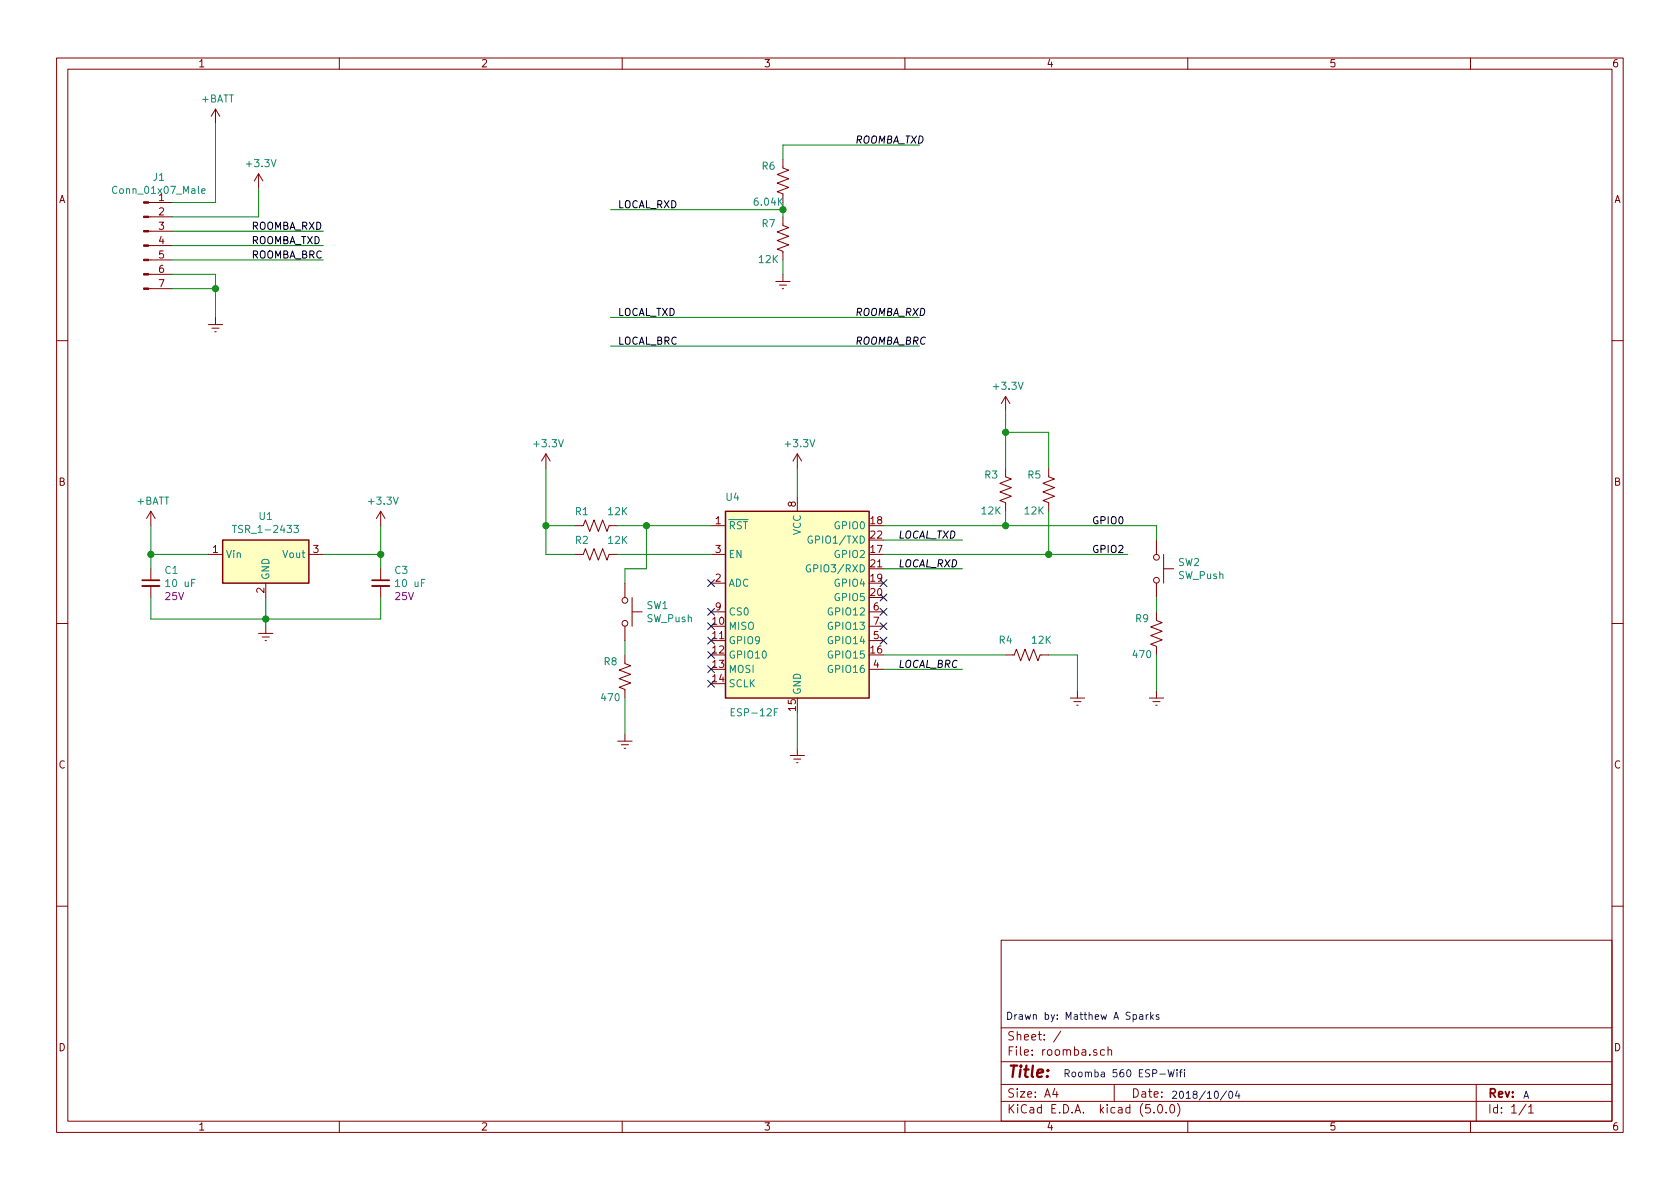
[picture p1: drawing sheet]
EESchema Schematic File Version 4
LIBS:roomba-cache
EELAYER 26 0
EELAYER END
$Descr A4 11693 8268
encoding utf-8
Sheet 1 1
Title ""
Date ""
Rev ""
Comp ""
Comment1 ""
Comment2 ""
Comment3 ""
Comment4 ""
$EndDescr
$Comp
L power:+BATT #PWR01
U 1 1
P 1050 3650
F 0 "#PWR01" H 1050 3500 50  0001 C CNN
F 1 "+BATT" H 1065 3823 50  0000 C CNN
F 2 "" H 1050 3650 50  0001 C CNN
F 3 "" H 1050 3650 50  0001 C CNN
	1    1050 3650
	1    0    0    -1  
$EndComp
$Comp
L power:Earth #PWR05
U 1 1
P 1850 4350
F 0 "#PWR05" H 1850 4100 50  0001 C CNN
F 1 "Earth" H 1850 4200 50  0001 C CNN
F 2 "" H 1850 4350 50  0001 C CNN
F 3 "~" H 1850 4350 50  0001 C CNN
	1    1850 4350
	1    0    0    -1  
$EndComp
Wire Wire Line
	2650 3850 2650 3650
$Comp
L power:Earth #PWR016
U 1 1
P 5550 5200
F 0 "#PWR016" H 5550 4950 50  0001 C CNN
F 1 "Earth" H 5550 5050 50  0001 C CNN
F 2 "" H 5550 5200 50  0001 C CNN
F 3 "~" H 5550 5200 50  0001 C CNN
	1    5550 5200
	1    0    0    -1  
$EndComp
Wire Wire Line
	5550 4950 5550 5200
Wire Wire Line
	6150 3950 6700 3950
Text Label 6250 3750 0    50   Italic 0
LOCAL_TXD
Text Label 6250 3950 0    50   Italic 0
LOCAL_RXD
Wire Wire Line
	6150 4650 6700 4650
Text Label 6250 4650 0    50   Italic 0
LOCAL_BRC
Text Notes 8150 7650 0    50   ~ 0
2018/10/04
Text Notes 7400 7500 0    50   ~ 0
Roomba 560 ESP-Wifi
Text Notes 10600 7650 0    50   ~ 0
A
Text Notes 7000 7100 0    50   ~ 0
Drawn by: Matthew A Sparks
Wire Wire Line
	1050 3650 1050 3850
Wire Wire Line
	1850 4150 1850 4300
$Comp
L power:+3.3V #PWR015
U 1 1
P 5550 3250
F 0 "#PWR015" H 5550 3100 50  0001 C CNN
F 1 "+3.3V" H 5565 3423 50  0000 C CNN
F 2 "" H 5550 3250 50  0001 C CNN
F 3 "" H 5550 3250 50  0001 C CNN
	1    5550 3250
	1    0    0    -1  
$EndComp
Wire Wire Line
	5550 3450 5550 3250
Text Label 5950 2200 0    50   Italic 0
ROOMBA_RXD
Text Label 5950 1000 0    50   Italic 0
ROOMBA_TXD
Text Label 5950 2400 0    50   Italic 0
ROOMBA_BRC
Text Label 4300 2200 0    50   ~ 0
LOCAL_TXD
Text Label 4300 1450 0    50   ~ 0
LOCAL_RXD
Text Label 4300 2400 0    50   ~ 0
LOCAL_BRC
$Comp
L Connector:Conn_01x07_Male J1
U 1 1
P 1000 1700
F 0 "J1" H 1106 2178 50  0000 C CNN
F 1 "Conn_01x07_Male" H 1106 2087 50  0000 C CNN
F 2 "Connector_PinHeader_2.54mm:PinHeader_1x07_P2.54mm_Vertical" H 1000 1700 50  0001 C CNN
F 3 "~" H 1000 1700 50  0001 C CNN
	1    1000 1700
	1    0    0    -1  
$EndComp
$Comp
L power:+BATT #PWR03
U 1 1
P 1500 850
F 0 "#PWR03" H 1500 700 50  0001 C CNN
F 1 "+BATT" H 1515 1023 50  0000 C CNN
F 2 "" H 1500 850 50  0001 C CNN
F 3 "" H 1500 850 50  0001 C CNN
	1    1500 850 
	1    0    0    -1  
$EndComp
Wire Wire Line
	1500 1400 1500 850 
Wire Wire Line
	1200 1400 1500 1400
Wire Wire Line
	1500 1900 1500 2000
Wire Wire Line
	1200 2000 1500 2000
Connection ~ 1500 2000
Wire Wire Line
	1500 2000 1500 2200
Wire Wire Line
	1200 1900 1500 1900
$Comp
L power:Earth #PWR04
U 1 1
P 1500 2200
F 0 "#PWR04" H 1500 1950 50  0001 C CNN
F 1 "Earth" H 1500 2050 50  0001 C CNN
F 2 "" H 1500 2200 50  0001 C CNN
F 3 "~" H 1500 2200 50  0001 C CNN
	1    1500 2200
	1    0    0    -1  
$EndComp
Text Label 1750 1600 0    50   ~ 0
ROOMBA_RXD
Wire Wire Line
	1200 1600 2250 1600
Wire Wire Line
	1200 1800 2250 1800
Text Label 1750 1800 0    50   ~ 0
ROOMBA_BRC
Wire Wire Line
	1200 1700 2250 1700
Text Label 1750 1700 0    50   ~ 0
ROOMBA_TXD
Wire Wire Line
	1050 3850 1450 3850
Wire Wire Line
	2250 3850 2650 3850
$Comp
L RF_Module:ESP-12F U4
U 1 1
P 5550 4250
F 0 "U4" H 5100 5050 50  0000 C CNN
F 1 "ESP-12F" H 5250 3550 50  0000 C CNN
F 2 "RF_Module:ESP-12E" H 5550 4250 50  0001 C CNN
F 3 "http://wiki.ai-thinker.com/_media/esp8266/esp8266_series_modules_user_manual_v1.1.pdf" H 5200 4350 50  0001 C CNN
	1    5550 4250
	1    0    0    -1  
$EndComp
Wire Wire Line
	6150 3750 6700 3750
$Comp
L Device:R_US R2
U 1 1
P 4150 3850
F 0 "R2" V 4050 3750 50  0000 C CNN
F 1 "12K" V 4050 4000 50  0000 C CNN
F 2 "Resistor_SMD:R_0805_2012Metric_Pad1.15x1.40mm_HandSolder" V 4190 3840 50  0001 C CNN
F 3 "~" H 4150 3850 50  0001 C CNN
	1    4150 3850
	0    1    1    0   
$EndComp
$Comp
L power:+3.3V #PWR011
U 1 1
P 3800 3250
F 0 "#PWR011" H 3800 3100 50  0001 C CNN
F 1 "+3.3V" H 3815 3423 50  0000 C CNN
F 2 "" H 3800 3250 50  0001 C CNN
F 3 "" H 3800 3250 50  0001 C CNN
	1    3800 3250
	1    0    0    -1  
$EndComp
Wire Wire Line
	3800 3850 4000 3850
Wire Wire Line
	3800 3250 3800 3650
$Comp
L Device:R_US R1
U 1 1
P 4150 3650
F 0 "R1" V 4050 3550 50  0000 C CNN
F 1 "12K" V 4050 3800 50  0000 C CNN
F 2 "Resistor_SMD:R_0805_2012Metric_Pad1.15x1.40mm_HandSolder" V 4190 3640 50  0001 C CNN
F 3 "~" H 4150 3650 50  0001 C CNN
	1    4150 3650
	0    1    1    0   
$EndComp
Wire Wire Line
	3800 3650 4000 3650
$Comp
L Device:R_US R3
U 1 1
P 7000 3400
F 0 "R3" H 7100 3300 50  0000 C CNN
F 1 "12K" H 7100 3550 50  0000 C CNN
F 2 "Resistor_SMD:R_0805_2012Metric_Pad1.15x1.40mm_HandSolder" V 7040 3390 50  0001 C CNN
F 3 "~" H 7000 3400 50  0001 C CNN
	1    7000 3400
	-1   0    0    1   
$EndComp
$Comp
L Device:R_US R5
U 1 1
P 7300 3400
F 0 "R5" H 7400 3300 50  0000 C CNN
F 1 "12K" H 7400 3550 50  0000 C CNN
F 2 "Resistor_SMD:R_0805_2012Metric_Pad1.15x1.40mm_HandSolder" V 7340 3390 50  0001 C CNN
F 3 "~" H 7300 3400 50  0001 C CNN
	1    7300 3400
	-1   0    0    1   
$EndComp
$Comp
L power:+3.3V #PWR018
U 1 1
P 7000 2850
F 0 "#PWR018" H 7000 2700 50  0001 C CNN
F 1 "+3.3V" H 7015 3023 50  0000 C CNN
F 2 "" H 7000 2850 50  0001 C CNN
F 3 "" H 7000 2850 50  0001 C CNN
	1    7000 2850
	1    0    0    -1  
$EndComp
Wire Wire Line
	7000 2850 7000 3000
Wire Wire Line
	6150 3650 7000 3650
$Comp
L Device:R_US R4
U 1 1
P 7150 4550
F 0 "R4" V 7250 4700 50  0000 C CNN
F 1 "12K" V 7250 4450 50  0000 C CNN
F 2 "Resistor_SMD:R_0805_2012Metric_Pad1.15x1.40mm_HandSolder" V 7190 4540 50  0001 C CNN
F 3 "~" H 7150 4550 50  0001 C CNN
	1    7150 4550
	0    -1   -1   0   
$EndComp
Wire Wire Line
	7500 4550 7300 4550
Wire Wire Line
	6150 4550 7000 4550
$Comp
L power:Earth #PWR019
U 1 1
P 7500 4800
F 0 "#PWR019" H 7500 4550 50  0001 C CNN
F 1 "Earth" H 7500 4650 50  0001 C CNN
F 2 "" H 7500 4800 50  0001 C CNN
F 3 "~" H 7500 4800 50  0001 C CNN
	1    7500 4800
	1    0    0    -1  
$EndComp
Wire Wire Line
	7500 4550 7500 4800
Wire Wire Line
	7000 3650 7000 3550
Wire Wire Line
	7300 3550 7300 3850
Connection ~ 7000 3650
Text Label 7600 3650 0    50   ~ 0
GPIO0
Text Label 7600 3850 0    50   ~ 0
GPIO2
Wire Wire Line
	7000 3000 7300 3000
Wire Wire Line
	7300 3000 7300 3250
Connection ~ 7000 3000
Wire Wire Line
	7000 3000 7000 3250
$Comp
L Device:C_Small C1
U 1 1
P 1050 4050
F 0 "C1" H 1142 4141 50  0000 L CNN
F 1 "10 uF" H 1142 4050 50  0000 L CNN
F 2 "Capacitor_SMD:C_0805_2012Metric_Pad1.15x1.40mm_HandSolder" H 1050 4050 50  0001 C CNN
F 3 "~" H 1050 4050 50  0001 C CNN
F 4 "25V" H 1142 3959 50  0000 L CNN "Voltage"
	1    1050 4050
	1    0    0    -1  
$EndComp
Wire Wire Line
	1050 3950 1050 3850
Connection ~ 1050 3850
Wire Wire Line
	1050 4150 1050 4300
Wire Wire Line
	1050 4300 1850 4300
Connection ~ 1850 4300
Wire Wire Line
	1850 4300 1850 4350
Wire Wire Line
	2650 3950 2650 3850
Wire Wire Line
	2650 4150 2650 4300
$Comp
L Device:C_Small C3
U 1 1
P 2650 4050
F 0 "C3" H 2742 4141 50  0000 L CNN
F 1 "10 uF" H 2742 4050 50  0000 L CNN
F 2 "Capacitor_SMD:C_0805_2012Metric_Pad1.15x1.40mm_HandSolder" H 2650 4050 50  0001 C CNN
F 3 "~" H 2650 4050 50  0001 C CNN
F 4 "25V" H 2742 3959 50  0000 L CNN "Voltage"
	1    2650 4050
	1    0    0    -1  
$EndComp
Connection ~ 3800 3650
Wire Wire Line
	3800 3650 3800 3850
Wire Wire Line
	7300 3850 7850 3850
Wire Wire Line
	6150 3850 7300 3850
Connection ~ 7300 3850
Wire Wire Line
	4250 2200 6400 2200
Wire Wire Line
	4250 2400 6400 2400
$Comp
L Device:R_US R7
U 1 1
P 5450 1650
F 0 "R7" H 5550 1550 50  0000 C CNN
F 1 "12K" H 5550 1800 50  0000 C CNN
F 2 "Resistor_SMD:R_0805_2012Metric_Pad1.15x1.40mm_HandSolder" V 5490 1640 50  0001 C CNN
F 3 "~" H 5450 1650 50  0001 C CNN
	1    5450 1650
	-1   0    0    1   
$EndComp
$Comp
L Device:R_US R6
U 1 1
P 5450 1250
F 0 "R6" H 5550 1150 50  0000 C CNN
F 1 "6.04K" H 5550 1400 50  0000 C CNN
F 2 "Resistor_SMD:R_0805_2012Metric_Pad1.15x1.40mm_HandSolder" V 5490 1240 50  0001 C CNN
F 3 "~" H 5450 1250 50  0001 C CNN
	1    5450 1250
	-1   0    0    1   
$EndComp
Wire Wire Line
	5450 1400 5450 1450
Wire Wire Line
	5450 1000 5450 1100
Wire Wire Line
	5450 1000 6400 1000
Wire Wire Line
	4250 1450 5450 1450
Connection ~ 5450 1450
Wire Wire Line
	5450 1450 5450 1500
Wire Wire Line
	1200 1500 1800 1500
$Comp
L Switch:SW_Push SW1
U 1 1
P 4350 4250
F 0 "SW1" V 4304 4398 50  0000 L CNN
F 1 "SW_Push" V 4395 4398 50  0000 L CNN
F 2 "pts820:PTS820" H 4350 4450 50  0001 C CNN
F 3 "" H 4350 4450 50  0001 C CNN
	1    4350 4250
	0    1    1    0   
$EndComp
$Comp
L Switch:SW_Push SW2
U 1 1
P 8050 3950
F 0 "SW2" V 8004 4098 50  0000 L CNN
F 1 "SW_Push" V 8095 4098 50  0000 L CNN
F 2 "pts820:PTS820" H 8050 4150 50  0001 C CNN
F 3 "" H 8050 4150 50  0001 C CNN
	1    8050 3950
	0    1    1    0   
$EndComp
$Comp
L Device:R_US R8
U 1 1
P 4350 4700
F 0 "R8" H 4450 4600 50  0000 C CNN
F 1 "470" H 4450 4850 50  0000 C CNN
F 2 "Resistor_SMD:R_0805_2012Metric_Pad1.15x1.40mm_HandSolder" V 4390 4690 50  0001 C CNN
F 3 "~" H 4350 4700 50  0001 C CNN
	1    4350 4700
	-1   0    0    1   
$EndComp
$Comp
L Device:R_US R9
U 1 1
P 8050 4400
F 0 "R9" H 8150 4300 50  0000 C CNN
F 1 "470" H 8150 4550 50  0000 C CNN
F 2 "Resistor_SMD:R_0805_2012Metric_Pad1.15x1.40mm_HandSolder" V 8090 4390 50  0001 C CNN
F 3 "~" H 8050 4400 50  0001 C CNN
	1    8050 4400
	-1   0    0    1   
$EndComp
$Comp
L power:Earth #PWR0103
U 1 1
P 4350 5100
F 0 "#PWR0103" H 4350 4850 50  0001 C CNN
F 1 "Earth" H 4350 4950 50  0001 C CNN
F 2 "" H 4350 5100 50  0001 C CNN
F 3 "~" H 4350 5100 50  0001 C CNN
	1    4350 5100
	1    0    0    -1  
$EndComp
Wire Wire Line
	4350 4850 4350 5100
$Comp
L power:Earth #PWR0104
U 1 1
P 8050 4800
F 0 "#PWR0104" H 8050 4550 50  0001 C CNN
F 1 "Earth" H 8050 4650 50  0001 C CNN
F 2 "" H 8050 4800 50  0001 C CNN
F 3 "~" H 8050 4800 50  0001 C CNN
	1    8050 4800
	1    0    0    -1  
$EndComp
Wire Wire Line
	8050 4550 8050 4800
Wire Wire Line
	8050 4250 8050 4150
Wire Wire Line
	8050 3750 8050 3650
Wire Wire Line
	7000 3650 8050 3650
Wire Wire Line
	4350 4450 4350 4550
NoConn ~ 4950 4050
NoConn ~ 4950 4250
NoConn ~ 4950 4350
NoConn ~ 4950 4450
NoConn ~ 4950 4550
NoConn ~ 4950 4650
NoConn ~ 4950 4750
NoConn ~ 6150 4450
NoConn ~ 6150 4350
NoConn ~ 6150 4250
NoConn ~ 6150 4150
NoConn ~ 6150 4050
$Comp
L power:Earth #PWR0101
U 1 1
P 5450 1900
F 0 "#PWR0101" H 5450 1650 50  0001 C CNN
F 1 "Earth" H 5450 1750 50  0001 C CNN
F 2 "" H 5450 1900 50  0001 C CNN
F 3 "~" H 5450 1900 50  0001 C CNN
	1    5450 1900
	1    0    0    -1  
$EndComp
Wire Wire Line
	5450 1800 5450 1900
$Comp
L Regulator_Switching:TSR_1-2433 U1
U 1 1
P 1850 3950
F 0 "U1" H 1850 4317 50  0000 C CNN
F 1 "TSR_1-2433" H 1850 4226 50  0000 C CNN
F 2 "Converter_DCDC:Converter_DCDC_TRACO_TSR-1_THT" H 1850 3800 50  0001 L CIN
F 3 "http://www.tracopower.com/products/tsr1.pdf" H 1850 3950 50  0001 C CNN
	1    1850 3950
	1    0    0    -1  
$EndComp
$Comp
L power:+3.3V #PWR0102
U 1 1
P 2650 3650
F 0 "#PWR0102" H 2650 3500 50  0001 C CNN
F 1 "+3.3V" H 2665 3823 50  0000 C CNN
F 2 "" H 2650 3650 50  0001 C CNN
F 3 "" H 2650 3650 50  0001 C CNN
	1    2650 3650
	1    0    0    -1  
$EndComp
Connection ~ 2650 3850
Wire Wire Line
	1850 4300 2650 4300
Wire Wire Line
	1800 1500 1800 1300
$Comp
L power:+3.3V #PWR0105
U 1 1
P 1800 1300
F 0 "#PWR0105" H 1800 1150 50  0001 C CNN
F 1 "+3.3V" H 1815 1473 50  0000 C CNN
F 2 "" H 1800 1300 50  0001 C CNN
F 3 "" H 1800 1300 50  0001 C CNN
	1    1800 1300
	1    0    0    -1  
$EndComp
Wire Wire Line
	4300 3850 4950 3850
Wire Wire Line
	4300 3650 4500 3650
Wire Wire Line
	4350 4050 4350 3950
Wire Wire Line
	4350 3950 4500 3950
Wire Wire Line
	4500 3950 4500 3650
Connection ~ 4500 3650
Wire Wire Line
	4500 3650 4950 3650
$EndSCHEMATC
